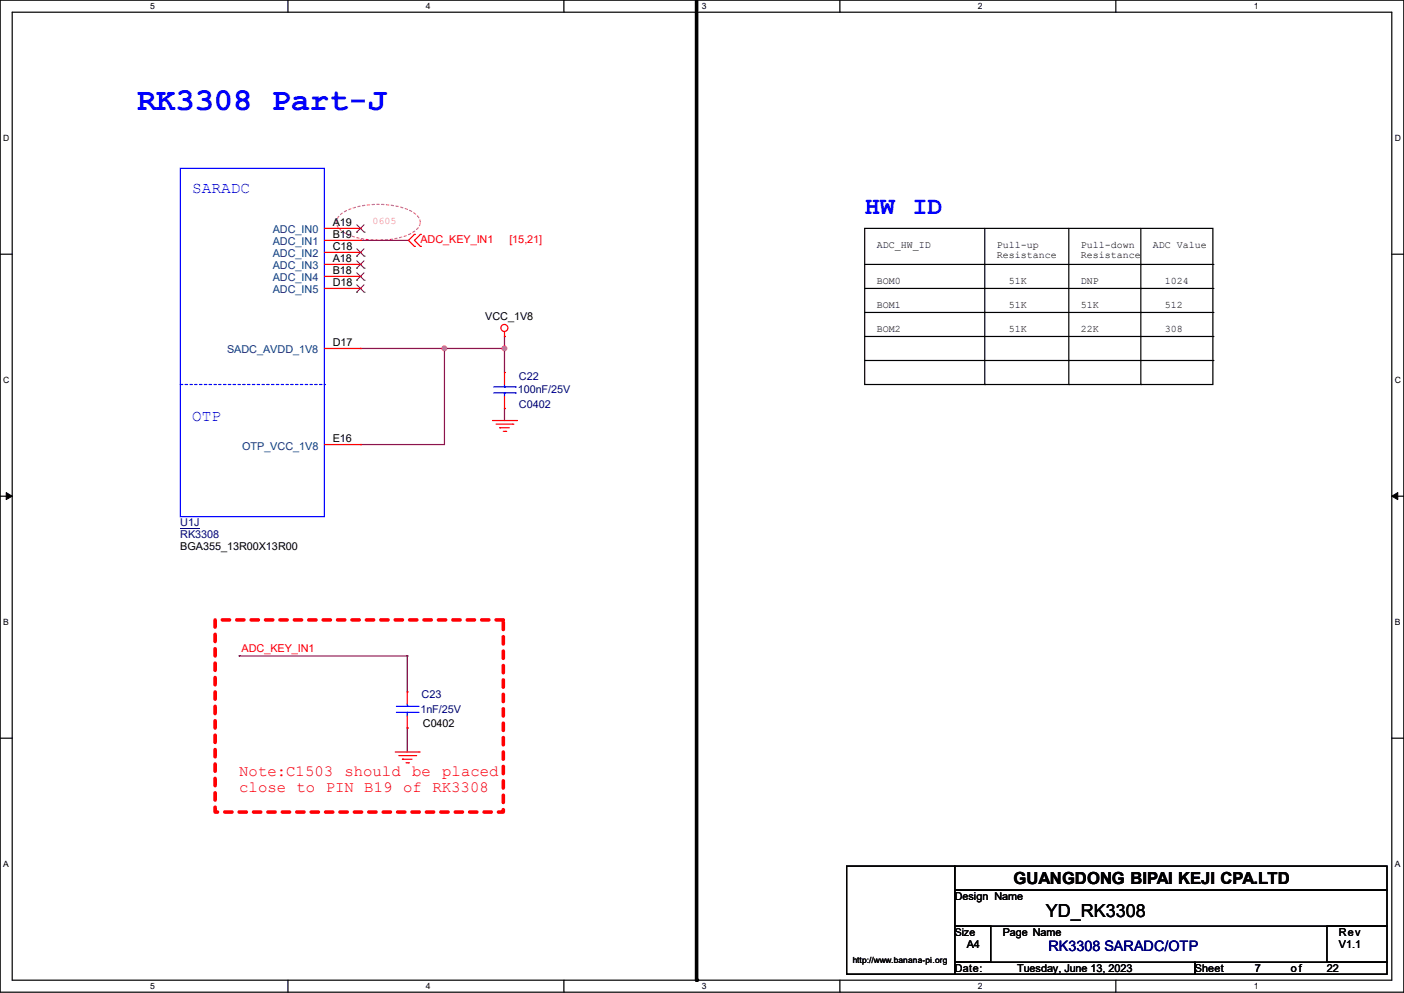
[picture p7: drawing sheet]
<svg xmlns="http://www.w3.org/2000/svg" width="297mm" height="210mm" viewBox="0 0 297 210" stroke-linecap="round" stroke-linejoin="round" font-family="sans-serif">
<path d="M0 0h297v209.8h-297zM2.6 2.6h291.8v204.7h-291.8z" fill="none" stroke="#000" stroke-width=".25"/>
<g fill="#fff">
<path d="M31.7 .3h1v2h-1z"/>
<path d="M31.7 207.6h1v1.9h-1z"/>
</g>
<path d="M60.9 0v2.6M60.9 207.3v2.5" fill="none" stroke="#000" stroke-width=".25"/>
<g fill="#fff">
<path d="M90.1 .3h1v2h-1z"/>
<path d="M90.1 207.6h1v1.9h-1z"/>
</g>
<path d="M119.3 0v2.6M119.3 207.3v2.5" fill="none" stroke="#000" stroke-width=".25"/>
<g fill="#fff">
<path d="M148.5 .3h.9v2h-.9z"/>
<path d="M148.5 207.6h.9v1.9h-.9z"/>
</g>
<path d="M177.7 0v2.6M177.7 207.3v2.5" fill="none" stroke="#000" stroke-width=".25"/>
<g fill="#fff">
<path d="M206.8 .3h1v2h-1z"/>
<path d="M206.8 207.6h1v1.9h-1z"/>
</g>
<path d="M236.1 0v2.6M236.1 207.3v2.5" fill="none" stroke="#000" stroke-width=".25"/>
<g fill="#fff">
<path d="M265.2 .3h1v2h-1z"/>
<path d="M265.2 207.6h1v1.9h-1z"/>
<path d="M.7 28.2h1.2v1.9h-1.2z"/>
<path d="M295.1 28.2h1.2v1.9h-1.2z"/>
<path d="M.7 79.3h1.2v2h-1.2z"/>
<path d="M295.1 79.3h1.2v2h-1.2z"/>
</g>
<path d="M0 53.8h2.6M294.4 53.8h2.6" fill="none" stroke="#000" stroke-width=".25"/>
<g fill="#fff">
<path d="M.7 130.5h1.2v2h-1.2z"/>
<path d="M295.1 130.5h1.1v2h-1.1z"/>
</g>
<path d="M0 104.9h2.6M294.4 104.9h2.6" fill="none" stroke="#000" stroke-width=".25"/>
<path d="M1.3 104.2l1.3 .7-1.3 .8zM294.4 104.9l1.3-.7v1.5z" fill="#000" stroke="#000" stroke-width=".21"/>
<g fill="#fff">
<path d="M.7 181.7h1.2v2h-1.2z"/>
<path d="M295.1 181.7h1.1v2h-1.1z"/>
</g>
<g fill="none" stroke="#000" stroke-width=".25">
<path d="M182.9 48.3h73.7v33h-73.7zM182.9 55.9h73.7M208.3 48.3v33M226.1 48.3v33M241.3 48.3v33M256.6 55.9h.1M182.9 76.2h73.7M182.9 61h73.7M182.9 66.1h73.7M182.9 71.2h73.7M256.6 76.2h.1M256.6 61h.1"/>
<path d="M256.6 66.1h.1M256.6 71.2h.1M208.3 81.3h.1M226.1 81.3h.1M241.3 81.3h.1M0 156.1h2.6M294.4 156.1h2.6M179.1 183.2h22.9v22.8h-22.9zM202 183.2h91.4v5.1h-91.4zM202 188.3h91.4v7.6h-91.4zM202 195.9h7.6v7.6h-7.6zM280.7 195.9h12.7v7.6h-12.7z"/>
<path d="M202 203.5h50.8v2.5h-50.8zM252.8 203.5h40.6v2.5h-40.6z"/>
</g>
<path d="M147.4 -.1v207.4" fill="none" stroke="#000" stroke-width=".76"/>
<circle cx="147.4" cy="207.3" r=".38" fill="#000"/>
<path d="M45.5 131.1h61v40.6h-61z" fill="none" stroke="#f00" stroke-width=".76" stroke-dasharray="1.5 1.5"/>
<path d="M72 45.4a12.8 12.8 0 0 1 8-2.2 12.8 12.8 0 0 1 8.1 2.2 1.96 1.96 0 0 1 0 3.2 12.8 12.8 0 0 1-8.1 2.2 12.8 12.8 0 0 1-8-2.2 1.96 1.96 0 0 1 0-3.2z" fill="none" stroke="#f0f" stroke-width=".25" stroke-dasharray=".5"/>
<g fill="none" stroke="#800040" stroke-width=".25">
<path d="M76.2 50.8h.1M76.2 50.8h10.2M76.2 73.7h.1M76.2 73.7h30.5M94 73.7h.1M94 73.7v20.3h-17.8M106.7 71.2h.1M106.7 73.7h.1M106.7 71.2v7.6M76.2 94h.1M106.7 86.4h.1M106.7 86.4v2.5"/>
<path d="M50.6 138.7h.1M50.6 138.7h35.5M86.1 138.7h.1M86.1 138.7v7.6M86.1 154h.1M86.1 154v5"/>
</g>
<g fill="#f0f" stroke="#f0f" stroke-width=".25">
<circle cx="94" cy="73.7" r=".49"/>
<circle cx="106.7" cy="73.7" r=".49"/>
</g>
<g fill="none" stroke="#f00" stroke-width=".25">
<path d="M68.6 48.3h7.6M68.6 50.8h7.6M68.6 53.4h7.6M68.6 55.9h7.6M68.6 58.5h7.6M76.2 48.3h.1M76.2 50.8h.1M76.2 53.4h.1M76.2 55.9h.1M76.2 58.5h.1M87.7 52.1h.1M87.7 49.6h.1"/>
<path d="M87.7 49.6l-1.3 1.2 1.3 1.3M88.9 49.6h.1M88.9 52.1h.1M88.9 49.6l-1.2 1.2 1.2 1.3M68.6 61h7.6M68.6 73.7h7.6M76.2 61h.1M76.2 73.7h.1M106.7 71.2h.1M106.7 78.8h.1M106.7 70.1v1.1M106.7 78.8v2.5"/>
<path d="M68.6 94h7.6M76.2 94h.1M104.2 88.9h5.1M104.9 89.7h3.6M105.7 90.5h.1M105.7 90.5h2M106.5 91.2h.5M106.7 86.4h.1M106.7 83.9v2.5M107 91.2h.1M108.5 89.7h.1M109.3 88.9h.1"/>
<path d="M83.6 159h5.1M84.4 159.8h3.5M86.1 146.3h.1M86.1 154h.1M86.1 146.3v2.6M86.1 151.4v2.6M87.9 159.8h.1M88.7 159h.1M85.1 160.6h.1M85.1 160.6h2.1M85.9 161.3h.5M86.4 161.3h.1"/>
<circle cx="106.7" cy="69.4" r=".74"/>
</g>
<g fill="none" stroke="#00f" stroke-width=".25">
<path d="M38.1 35.6h30.5v73.7h-30.5zM104.4 83.1h4.6M104.4 81.8h4.6M106.7 81.8h.1M106.7 83.1h.1M106.7 81.3v.5M106.7 83.1v.8M109 83.1h.1M109 81.8h.1M83.9 150.7h4.5M83.9 149.4h4.5M86.1 149.4h.1"/>
<path d="M86.1 150.7h.1M86.1 148.9v.5M86.1 150.7v.7M88.4 150.7h.1M88.4 149.4h.1"/>
</g>
<path d="M38.1 81.3h30.5M68.6 81.3h.1" fill="none" stroke="#00f" stroke-width=".25" stroke-dasharray=".5 .5"/>
<path d="M38.1 111.7h4.1" fill="none" stroke="#000080" stroke-width=".21"/>
<g fill="none" stroke="#804000" stroke-width=".21">
<path d="M75.4 49.1h.1M75.4 54.2h.1M75.4 56.7h.1M75.4 59.3h.1M75.5 47.5l1.5 1.6M75.5 52.6l1.5 1.6M75.5 55.2l1.5 1.5M75.5 57.7l1.5 1.6M77 47.5l-1.6 1.6M77 52.6l-1.6 1.6M77 55.2l-1.6 1.5M77 57.7l-1.6 1.6"/>
<path d="M77 49.1h.1M77 54.2h.1M77 56.7h.1M77 59.3h.1M75.4 61.8h.1M75.5 60.2l1.5 1.6M77 60.2l-1.6 1.6M77 61.8h.1"/>
</g>
<text font-size="6.8" fill="#00f" x="29" y="23.2">RK3308 Part-J</text>
<text font-size="5.3" fill="#00f" x="182.9" y="45.2">HW ID</text>
<text font-size="3.8" x="221.3" y="193.9">YD_RK3308</text>
<text font-size="3.5" x="214.4" y="186.9">GUANGDONG BIPAI KEJI CPA.LTD</text>
<g font-size="3.4" fill="#00f">
<text x="40.7" y="40.8">SARADC</text>
<text x="40.7" y="89.1">OTP</text>
</g>
<g font-size="3.3" fill="#f00">
<text x="50.6" y="164.2">Note:C1503</text>
<text x="50.6" y="167.5">close to PIN B19 of RK3308</text>
<text x="72.8" y="164.2">should</text>
<text x="87.2" y="164.2">be</text>
<text x="93.5" y="164.2">placed</text>
</g>
<text font-size="3" fill="#000080" x="221.8" y="201.2">RK3308 SARADC/OTP</text>
<g font-size="2.3">
<text x="70.4" y="47.8">A19</text>
<text x="70.4" y="50.3">B19</text>
<text x="70.4" y="52.8">C18</text>
<text x="70.4" y="55.4">A18</text>
<text x="70.4" y="57.9">B18</text>
<text x="70.4" y="60.5">D18</text>
<text x="102.7" y="67.6">VCC_1V8</text>
<text x="70.4" y="73.2">D17</text>
<text x="70.4" y="93.5">E16</text>
<text x="38.1" y="116.4">BGA355_13R00X13R00</text>
<text x="89.5" y="153.8">C0402</text>
<text x="202" y="190.3">Design Name</text>
<text x="212.1" y="198">Page Name</text>
<text x="283.3" y="198">Rev</text>
<text x="204.5" y="200.5">A4</text>
<text x="283.3" y="200.5">V1.1</text>
<text x="202" y="205.6">Date:</text>
<text x="215.2" y="205.6">Tuesday, June 13, 2023</text>
<text x="252.8" y="205.6">Sheet</text>
<text x="265.5" y="205.6">7</text>
<text x="273.1" y="205.6">of</text>
<text x="280.7" y="205.6">22</text>
</g>
<g font-size="2.3" fill="#004080">
<text x="57.7" y="49.4">ADC_IN0</text>
<text x="57.7" y="51.9">ADC_IN1</text>
<text x="57.7" y="54.4">ADC_IN2</text>
<text x="57.7" y="57">ADC_IN3</text>
<text x="57.7" y="59.5">ADC_IN4</text>
<text x="57.7" y="62.1">ADC_IN5</text>
<text x="48" y="74.8">SADC_AVDD_1V8</text>
<text x="51.2" y="95.1">OTP_VCC_1V8</text>
</g>
<g font-size="2.3" fill="#f00">
<text x="88.9" y="51.4">ADC_KEY_IN1</text>
<text x="107.7" y="51.4">[15,21]</text>
<text x="51.1" y="137.8">ADC_KEY_IN1</text>
</g>
<g font-size="2.3" fill="#000080">
<text x="109.5" y="83.1">100nF/25V</text>
<text x="109.8" y="80.3">C22</text>
<text x="109.8" y="86.2">C0402</text>
<text x="38.1" y="111.3">U1J</text>
<text x="38.1" y="113.9">RK3308</text>
<text x="89.2" y="147.7">C23</text>
<text x="88.9" y="150.7">1nF/25V</text>
</g>
<text font-size="2.2" x="202" y="197.9">Size</text>
<text font-size="2.1" fill="#f0f" x="78.8" y="47.4">0605</text>
<g font-size="2.1">
<text x="185.5" y="52.5">ADC_HW_ID</text>
<text x="210.9" y="52.5">Pull-up</text>
<text x="228.6" y="52.5">Pull-down</text>
<text x="243.9" y="52.5">ADC Value</text>
<text x="210.9" y="54.6">Resistance</text>
<text x="228.6" y="54.6">Resistance</text>
<text x="185.5" y="60.1">BOM0</text>
<text x="185.5" y="65.2">BOM1</text>
<text x="213.4" y="65.2">51K</text>
<text x="213.4" y="60.1">51K</text>
<text x="228.6" y="65.2">51K</text>
<text x="228.6" y="60.1">DNP</text>
<text x="246.4" y="60.1">1024</text>
<text x="246.4" y="65.2">512</text>
<text x="185.5" y="70.3">BOM2</text>
<text x="213.4" y="70.3">51K</text>
<text x="228.6" y="70.3">22K</text>
<text x="246.4" y="70.3">308</text>
</g>
<g font-size="1.8">
<text x="31.7" y="1.9">5</text>
<text x="90.1" y="1.9">4</text>
<text x="148.5" y="1.9">3</text>
<text x="206.8" y="1.9">2</text>
<text x="265.2" y="1.9">1</text>
<text x=".7" y="29.8">D</text>
<text x="295.1" y="29.8">D</text>
<text x=".7" y="80.9">C</text>
<text x="295.1" y="80.9">C</text>
<text x=".7" y="132.1">B</text>
<text x="295.1" y="132.1">B</text>
<text x=".7" y="183.3">A</text>
<text x="295.1" y="183.3">A</text>
<text x="180.4" y="203.6">http://www.banana-pi.org</text>
<text x="31.7" y="209.2">5</text>
<text x="90.1" y="209.2">4</text>
<text x="148.5" y="209.2">3</text>
<text x="206.8" y="209.2">2</text>
<text x="265.2" y="209.2">1</text>
</g>
</svg>
